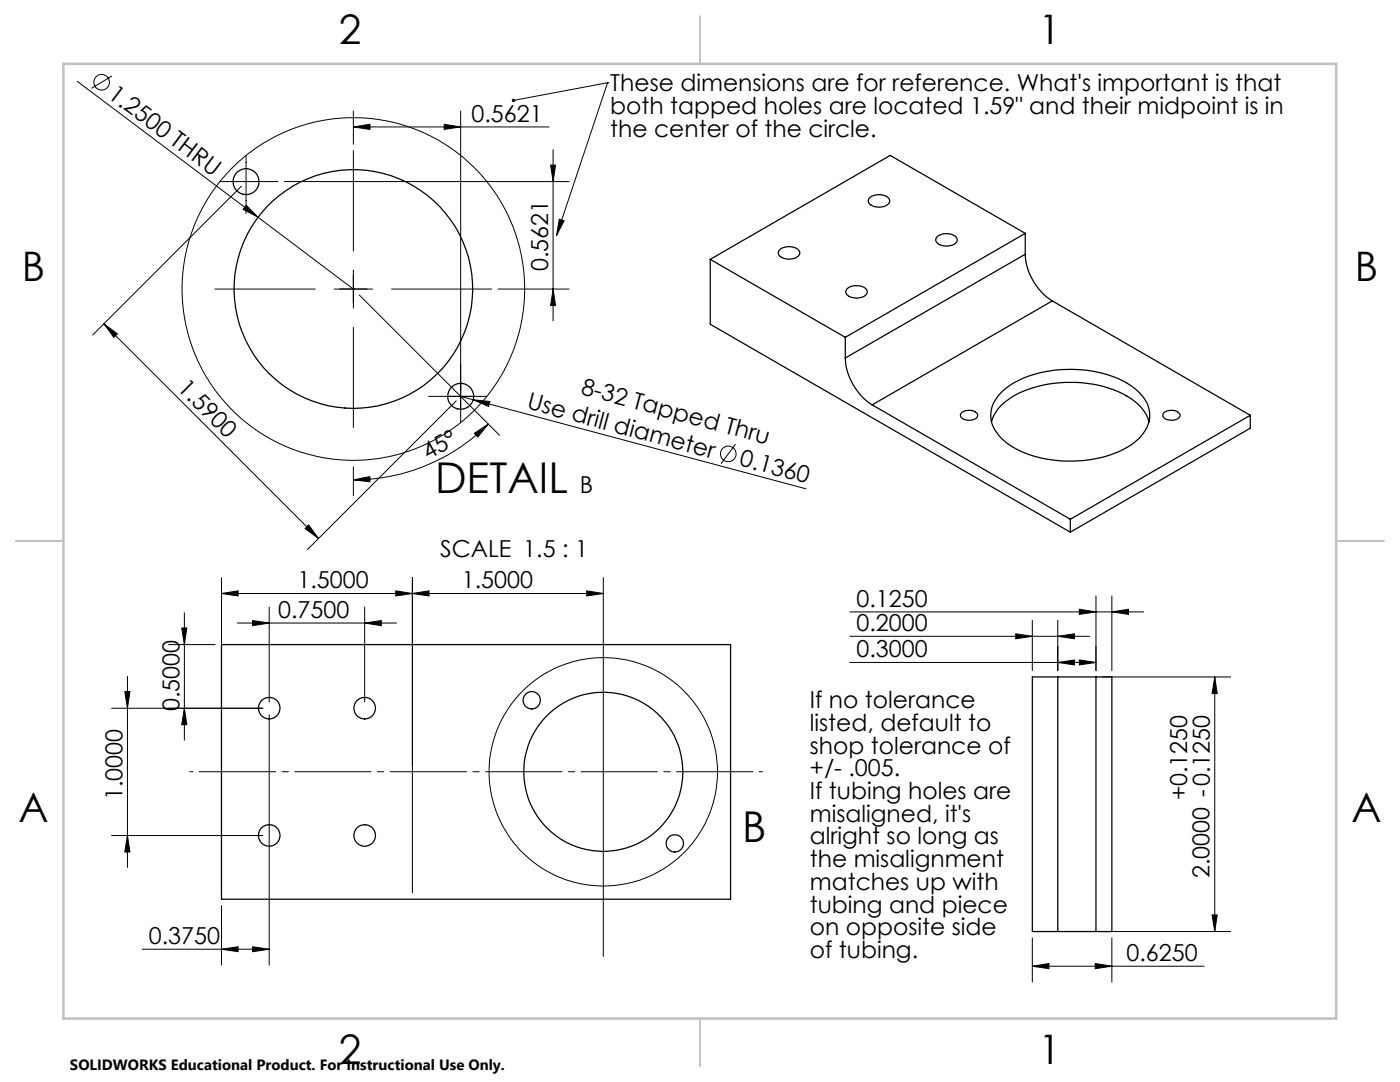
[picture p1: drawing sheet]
<svg xmlns="http://www.w3.org/2000/svg" width="279mm" height="216mm" viewBox="0 0 279 216" stroke-linecap="round" stroke-linejoin="round" font-family="sans-serif">
<g fill="none" stroke="#000" stroke-width=".2">
<path d="M15.4 16.2l36.1 27.2M22.3 15.2l-4.1 2.4M121.2 16.5h.1M121.2 16.5l-10.1 30.5M121.2 16.5l-18.7 3.5M43.9 36.2h11.6M48.2 37.1l-29.7 29.8M49.1 31v11.7M56.8 36.2h56.8M70.5 30.1v20M70.5 25.3l3.3-.5v1zM70.5 22.2v6.6"/>
<path d="M70.5 25.3h39.1M88.7 24.8l3.2 .5-3.2 .5zM91.9 22.2v62.1M109.9 32.9h1l-.5 3.3zM110.4 29.9v34.1M42.9 57.7h20M49.1 41l2.4 2.4-3-1.6zM51.5 43.4l19 14.3M66.7 57.7h7.6M70.5 57.7h.1M70.5 53.9v7.6M71.7 58.8l28 28.1"/>
<path d="M78.1 57.7h20M99.4 57.7h14.2M110.4 57.7l.5 3.3h-1zM111.6 43.7l1 .4-1.5 2.9zM20.7 64.6l2.7 2-.7 .7zM20.7 64.6l42.9 42.9M70.5 65.3v20M85.5 79.1h11.7M91.1 80l-29.8 29.7M91.9 79.1h.1M91.9 79.1l2.5 .7M94.4 79.8l3.4 .3-.3 1z"/>
<path d="M94.4 79.8l66.5 17.7M70.5 95.7l3.3-.6v1zM70.5 93.1v5.8M94.7 86.5l2.8-1.9-2.1 2.6zM97.5 84.6a38.2 38.2 0 0 1-27 11.1M146.8 88.7l-2.9 3.8M44.2 118.4l3.3-.5v1zM44.2 115.3v62.9M44.2 118.4h76.2M61.6 104.7l2 2.8-2.7-2zM79 117.9l3.3 .5-3.3 .5zM82.3 118.4l3.3-.5v1z"/>
<path d="M82.3 115.3v62.9M117.1 117.9l3.3 .5-3.3 .5zM120.4 115.3v75.6M218.7 118.9v14.9M221.9 118.9v14.9M24.9 138h1l-.5 3.3zM25.4 135v38.1M33.6 128.6h9.3M36.3 125.3h1l-.5 3.3zM36.8 122.3v25.4M47.4 124.3h31.7M50.4 123.8l3.3 .5-3.3 .5z"/>
<path d="M53.7 121.1v19M72.8 124.3l3.3-.5v1zM72.8 121.1v19M169.6 122.1h58.6M169.6 132.2h49.1M169.6 127h47.9M202.7 126.5l3.3 .5-3.3 .5zM206 123.8v10M211.1 132.2l3.3-.5v1zM211.1 127l3.3-.5v1zM211.1 123.8v10M215.4 121.6l3.3 .5-3.3 .5z"/>
<path d="M215.4 131.7l3.3 .5-3.3 .5zM220 135.1h25.6M221.9 122.1l3.3-.5v1zM242.4 135.1v50.8M242.4 135.1l.5 3.3h-1zM22.3 141.3h30.2M36.8 141.3l.5 3.3h-1zM53.7 142.6v50M22.3 166.7h30.2M25.4 166.7l.5 3.3h-1zM28.4 189.4h25.3M44.2 189.4l3.3-.5v1z"/>
<path d="M44.2 180.7v11.9M50.4 188.9l3.3 .5-3.3 .5zM206 192.8l3.3-.5v1zM206 187.1v8.9M206 192.8h34.3M218.6 192.3l3.3 .5-3.3 .5zM220 185.9h25.6M221.9 187.1v8.9M241.9 182.6h1l-.5 3.3z"/>
<circle cx="20.3" cy="16.4" r="1.55"/>
<circle cx="70.5" cy="57.7" r="34.2"/>
<circle cx="145.4" cy="90.6" r="1.56"/>
<circle cx="120.4" cy="154" r="22.8"/>
</g>
<path d="M152.2 154h-114.3" fill="none" stroke="#000" stroke-width=".2" stroke-dasharray="15.2 1.3 1.3 1.3" stroke-dashoffset="-1.9"/>
<path d="M139.7 3.2v9.5M3.1 107.9h9.6M266.7 107.9h9.5M139.7 203.2v9.6" fill="none" stroke="#c0c0c0" stroke-width=".25"/>
<path d="M12.7 12.7h254v190.5h-254z" fill="none" stroke="#c0c0c0" stroke-width=".5"/>
<g fill="#000">
<path d="M49.1 41l2.4 2.4-3-1.6zM94.4 79.8l3.4 .3-.3 1z"/>
<path d="M88.7 24.8l3.2 .5-3.2 .5zM70.5 25.3l3.3-.5v1z"/>
<path d="M109.9 32.9h1l-.5 3.3zM110.4 57.7l.5 3.3h-1z"/>
<path d="M111.6 43.7l1 .4-1.5 2.9zM102.2 19.8v.3l.3-.1-.3 .1a.34 .34 0 0 0 .5 .2 .34 .34 0 0 0 .1-.5 .34 .34 0 0 0-.6 0z"/>
<path d="M20.7 64.6l2.7 2-.7 .7zM61.6 104.7l2 2.8-2.7-2z"/>
<path d="M70.5 95.7l3.3-.6v1zM94.7 86.5l2.8-1.9-2.1 2.6z"/>
<path d="M44.2 118.4l3.3-.5v1zM79 117.9l3.3 .5-3.3 .5zM82.3 118.4l3.3-.5v1zM117.1 117.9l3.3 .5-3.3 .5z"/>
<path d="M50.4 123.8l3.3 .5-3.3 .5zM72.8 124.3l3.3-.5v1z"/>
<path d="M211.1 132.2l3.3-.5v1zM215.4 131.7l3.3 .5-3.3 .5zM202.7 126.5l3.3 .5-3.3 .5zM211.1 127l3.3-.5v1z"/>
<path d="M221.9 122.1l3.3-.5v1zM215.4 121.6l3.3 .5-3.3 .5z"/>
<path d="M242.4 135.1l.5 3.3h-1zM241.9 182.6h1l-.5 3.3z"/>
<path d="M24.9 138h1l-.5 3.3zM25.4 166.7l.5 3.3h-1z"/>
<path d="M36.8 141.3l.5 3.3h-1zM36.3 125.3h1l-.5 3.3z"/>
<path d="M50.4 188.9l3.3 .5-3.3 .5zM44.2 189.4l3.3-.5v1z"/>
<path d="M206 192.8l3.3-.5v1zM218.6 192.3l3.3 .5-3.3 .5z"/>
</g>
<g fill="none" stroke="#000" stroke-width=".25">
<path d="M173.4 39.6a2.95 2.95 0 0 1 4 0 1.03 1.03 0 0 1-.8 1.5 2.72 2.72 0 0 1-3.3-.8zM141.7 51.8v12.9l71.9 41.5M141.7 51.8l27 15.5M155.7 49.8a3 3 0 0 1 3.8 .2 1.03 1.03 0 0 1-.9 1.5 2.69 2.69 0 0 1-3.2-.8 .81 .81 0 0 1 .3-.9zM169.2 57.5a2.82 2.82 0 0 1 3.8 .5 1.46 1.46 0 0 1-1.7 1.4 2.17 2.17 0 0 1-2.5-1.2zM186.9 47.4a3.1 3.1 0 0 1 4 0 1.15 1.15 0 0 1-1.2 1.6 2.35 2.35 0 0 1-3-1.1zM204.6 50.7a11.8 11.8 0 0 0 5.4 9.3M204.6 50.7l-35.9 20.7M204.6 46.6l-35.9 20.7M204.6 46.6l-26.9-15.6-36 20.8M204.6 46.6v4.1M168.7 71.4a11.9 11.9 0 0 0 5.4 9.4"/>
<path d="M168.7 67.3v4.1M199.8 78.3a19.2 19.2 0 0 1 12.8-4.6 21.7 21.7 0 0 1 13.7 3.7 6.6 6.6 0 0 1 3 6.7 9.1 9.1 0 0 1-5.1 5.6 24.9 24.9 0 0 1-22.2-.6 8.1 8.1 0 0 1-4.3-5.8 6.2 6.2 0 0 1 2.1-5zM210 60l-35.9 20.8M210 60l39.5 22.9M174.1 80.8l39.5 22.8M192 82.3a2.33 2.33 0 0 1 3.1 .4 1.38 1.38 0 0 1-1.7 1.2 1.29 1.29 0 0 1-1.7-1.2zM197.9 84.2a8.3 8.3 0 0 1 3.9-4.9 24.6 24.6 0 0 1 19.4-1.9 11.9 11.9 0 0 1 7.9 6l.2 .8M232.4 82.3a2.47 2.47 0 0 1 3 .2 .91 .91 0 0 1-.9 1.3 1.98 1.98 0 0 1-2.4-.9zM249.5 82.9l-35.9 20.7M249.5 82.9v2.5l-35.9 20.8M213.6 103.6v2.6M44.2 128.6h101.6v50.8h-101.6z"/>
<path d="M211.1 135.1h7.6M211.1 135.1h-5.1v50.8h5.1M211.1 135.1v50.8M218.7 135.1h3.2v50.8h-3.2M218.7 135.1v50.8M211.1 185.9h7.6"/>
<circle cx="49.1" cy="36.2" r="2.59"/>
<circle cx="70.5" cy="57.7" r="23.8"/>
<circle cx="91.9" cy="79.1" r="2.59"/>
<circle cx="106.1" cy="139.7" r="1.73"/>
<circle cx="53.7" cy="141.3" r="2.15"/>
<circle cx="72.8" cy="141.3" r="2.15"/>
<circle cx="120.4" cy="154" r="15.9"/>
<circle cx="53.7" cy="166.7" r="2.14"/>
<circle cx="72.8" cy="166.7" r="2.14"/>
<circle cx="134.7" cy="168.3" r="1.72"/>
</g>
<g font-size="8.5">
<text x="86.8" y="98.4">DETAIL</text>
<text x="148.1" y="168">B</text>
</g>
<g font-size="8.1">
<text x="67.6" y="8.9">2</text>
<text x="207.3" y="8.9">1</text>
<text x="4.4" y="56.1">B</text>
<text x="270.4" y="56.1">B</text>
<text x="3.7" y="164.1">A</text>
<text x="269.7" y="164.1">A</text>
<text x="67.6" y="212.4">2</text>
<text x="207.3" y="212.4">1</text>
</g>
<g font-size="4.7">
<text x="21.3" y="19.3" transform="rotate(37 21.3 19.3)">1.2500 THRU</text>
<text x="121.8" y="18.2">These dimensions are for reference. What's important is that</text>
<text x="121.8" y="22.7">both tapped holes are located 1.59&quot; and their midpoint is in</text>
<text x="94.1" y="24.3">0.5621</text>
<text x="121.8" y="27.3">the center of the circle.</text>
<text x="109.4" y="54.1" transform="rotate(-90 109.4 54.1)">0.5621</text>
<text x="35.3" y="77.7" transform="rotate(45 35.3 77.7)">1.5900</text>
<text x="105" y="81.5" transform="rotate(15 105 81.5)">Use drill diameter</text>
<text x="115.8" y="78.6" transform="rotate(15 115.8 78.6)">8-32 Tapped Thru</text>
<text x="85.4" y="91.8" transform="rotate(-29 85.4 91.8)">45°</text>
<text x="147.4" y="92.9" transform="rotate(15 147.4 92.9)">0.1360</text>
<text x="115.7" y="98.4">B</text>
<text x="87.9" y="111.1">SCALE 1.5 : 1</text>
<text x="59.4" y="117.4">1.5000</text>
<text x="92.2" y="117.4">1.5000</text>
<text x="55.5" y="123.3">0.7500</text>
<text x="170.9" y="125.9">0.2000</text>
<text x="170.9" y="121">0.1250</text>
<text x="170.9" y="131.2">0.3000</text>
<text x="35.8" y="141.9" transform="rotate(-90 35.8 141.9)">0.5000</text>
<text x="161.6" y="141.3">If no tolerance</text>
<text x="161.6" y="145.9">listed, default to</text>
<text x="161.6" y="150.4">shop tolerance of</text>
<text x="161.6" y="154.9">+/- .005.</text>
<text x="24.4" y="159.7" transform="rotate(-90 24.4 159.7)">1.0000</text>
<text x="161.6" y="159.5">If tubing holes are</text>
<text x="236.9" y="159.7" transform="rotate(-90 236.9 159.7)">+0.1250</text>
<text x="161.6" y="164">misaligned, it's</text>
<text x="161.6" y="168.5">alright so long as</text>
<text x="161.6" y="173">the misalignment</text>
<text x="161.6" y="177.6">matches up with</text>
<text x="241.4" y="175.2" transform="rotate(-90 241.4 175.2)">2.0000 -0.1250</text>
<text x="161.6" y="182.1">tubing and piece</text>
<text x="29.7" y="188.4">0.3750</text>
<text x="161.6" y="186.6">on opposite side</text>
<text x="161.6" y="191.1">of tubing.</text>
<text x="224.8" y="191.7">0.6250</text>
</g>
<text font-size="3" x="14" y="213.5">SOLIDWORKS Educational Product. For Instructional Use Only.</text>
</svg>
